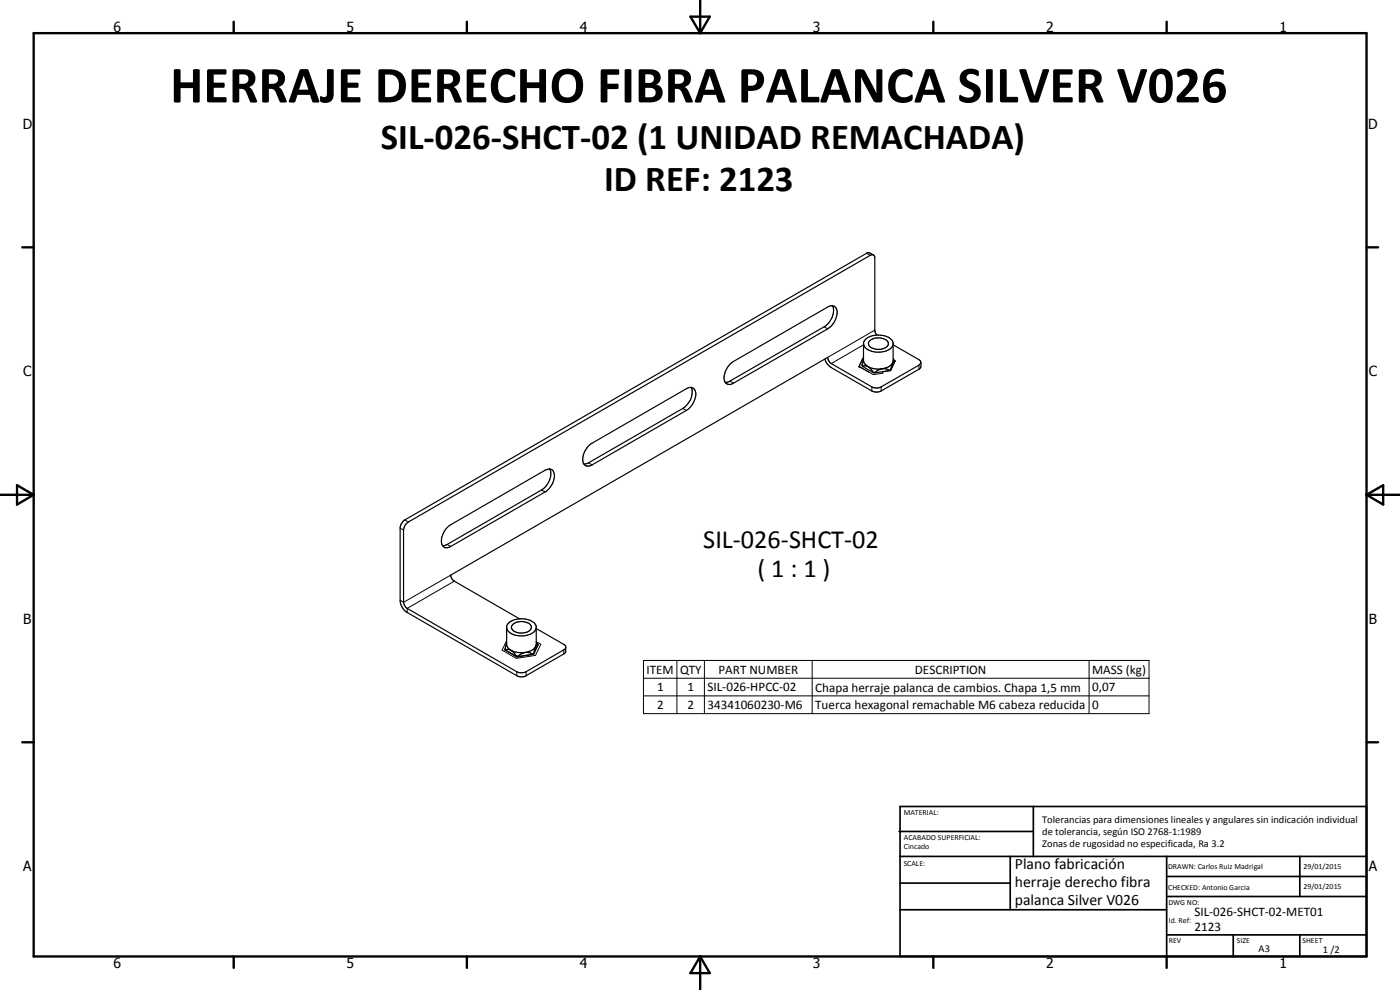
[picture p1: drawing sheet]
<svg xmlns="http://www.w3.org/2000/svg" width="420mm" height="297mm" viewBox="0 0 420 297" stroke-linecap="round" stroke-linejoin="round" font-family="sans-serif">
<g fill="none" stroke="#000" stroke-width=".35">
<path d="M262.2 76.5l-1.3-.7-.6 .1-139.1 80.3-.6 .7-.5 1.3v22.2a4.8 4.8 0 0 0 2.1 3.4l33.8 19.3h1l.9-.4 11.5-6.6 .4-.5-.1-1.7-.5-.6-8.3-4.7M249.8 91.7a5.3 5.3 0 0 1-2.5 6.3l-28.5 16.5-1.1 .2M207.4 116.2a5.3 5.3 0 0 1-2.5 6.4l-28.6 16.4-1.1 .2M219.1 109.3l1-.8 28.3-16.4a1.81 1.81 0 0 1 2.2 0 1.81 1.81 0 0 1 .6 2 6.7 6.7 0 0 1-2.8 4.6l-28.3 16.3a1.78 1.78 0 0 1-2.2 0 1.78 1.78 0 0 1-.6-2.1 6.3 6.3 0 0 1 1.8-3.6zM247.6 107.7l.6 1.4 1 1 12.5 7.2a3 3 0 0 0 2.7 0l11.6-6.6 .4-.7v-1.2M258.7 109.6l.2 .3M258.7 109.6h.1M258.9 109.9a1.5 1.5 0 0 1 1.6 .1M258.9 109.9l3.2 1.9M259.2 103.2a3.2 3.2 0 0 0 2.7 2.3 5.6 5.6 0 0 0 5.9-1.6l.2-.6M259.2 107.9l-.5 1.7M260.5 110l.3 .2"/>
<path d="M260.8 110.2l1.3 1.5M261.2 102.1a4.2 4.2 0 0 1 4.4-.2 1.38 1.38 0 0 1 1 1.5 1.38 1.38 0 0 1-1.4 1.2 3.8 3.8 0 0 1-4.5-1.2v-.7zM262.1 111.8l.4 .1M262.1 111.7l.4 .1M262.1 111.7v.1M262.5 111.8v.1M263.2 100.5l-.7-1.4v-22a.83 .83 0 0 0-.5-.7 .83 .83 0 0 0-.9 .2l-138.6 80a3.2 3.2 0 0 0-1.4 2.4v21.7l.3 1 .6 .7 33.1 19.1 .9 .3h1l.9-.3 11.5-6.6 .4-.6M263.2 100.5a4 4 0 0 0-4 2.4v5.6l.2 .5 1.1 1M263.2 100.5a4.4 4.4 0 0 1 4.8 2.2l-.1 6.1M267 111.1a3.7 3.7 0 0 0-4.5 .7M267.3 111l-.3 .1M267.3 110.9v.1"/>
<path d="M267.3 110.9l-.3 .2M267.7 109.1a6.3 6.3 0 0 1-6.9 1.1M267.8 109.2l-.5 1.7M267.9 108.8l-.1 .4M267.9 108.8l-.2 .3M268 103.5l7.8 4.4a.89 .89 0 0 1 .5 .8 .89 .89 0 0 1-.5 .9l-11.4 6.5-1.5 .3-1.2-.3-12.2-7-.9-1.1-.2-.8-113.1 65.4 .2 .8 .6 .8 19.8 11.5M268 107.6l.5 .7M268.4 108.2l.2 .1-1.3 2.9-4.8 .7M268.5 108.3l-1.2 2.7M268.5 108.3l-.3 .1-.3 .4M176.7 133.7l.7-.6 28.6-16.5a1.81 1.81 0 0 1 2.2 0 1.81 1.81 0 0 1 .6 2.1 6.6 6.6 0 0 1-2.8 4.4l-28.3 16.4a1.78 1.78 0 0 1-2.2 .1 1.78 1.78 0 0 1-.6-2.1 6.2 6.2 0 0 1 1.8-3.8zM133.9 158.6l1.4-1.2 28.3-16.3a1.78 1.78 0 0 1 2.2-.1 1.78 1.78 0 0 1 .6 2.1 6.1 6.1 0 0 1-2.8 4.5l-28.3 16.4a1.71 1.71 0 0 1-2 .2 1.71 1.71 0 0 1-.9-1.9l.6-2.1z"/>
<path d="M165 140.7a5.5 5.5 0 0 1-2.5 6.3l-28.3 16.4-1.4 .3M151.6 194.7l.1 .4M151.6 194.7v.1M151.7 195.1l3.3 1.8M152 188.3a3.3 3.3 0 0 0 3.4 2.4 4.7 4.7 0 0 0 5.5-2.2M152 193l-.4 1.7M153.2 195l-.9-.2-.6 .3M153.3 195.1l1.3 .5 2.5 .2M153.3 195.1l1.7 1.7M153.9 187.4a4.1 4.1 0 0 1 5.5 .3 1.88 1.88 0 0 1-2 2.2 2.91 2.91 0 0 1-3.9-1.8zM155 196.9l.4 .1M155 196.8l.4 .1"/>
<path d="M155 196.8v.1M155.4 196.9v.1M157.4 195.8a3.2 3.2 0 0 1 2.4 .4M159.8 196.2v.1M159.8 196.3l-4.4 .7M160.2 196.1l-.4 .2M160.2 196v.1M160.2 196l-.4 .2M160.8 193.9l.1-5.8a3.3 3.3 0 0 0-3.3-2.4 5.1 5.1 0 0 0-5.5 2l-.1 5.9 .5 .8 .8 .7M160.8 193.9a5.1 5.1 0 0 1-3.9 2.1l-1.5 .9M160.8 193.9l-.6 2.1M160.9 192.7l.5 .8"/>
<path d="M161.3 193.3l.2 .1-1.3 2.9-5.1 .8-3.6-2.2 .1-.2M161.4 193.5l-1.2 2.6M161.4 193.5l-.6 .4"/>
</g>
<g fill="none" stroke="#000" stroke-width=".3">
<path d="M260.1 76l1 .6M247.3 98l1.1 .7M262.5 99.1l-14.1 8.1M219.1 114.3l1 .7M257.8 110l4.3 2.4 2.9-.4-.2-.5M257.8 110l3 1.6M258.9 107.7l-1.1 2.3M259.2 103.5l-9.7 5.6M259.2 107.1l-1.4 2.9M261.7 116.1v1.2M264.4 116.1v1.2M268.4 108.2l.2 .1"/>
<path d="M275.8 109.6v1.2M176.6 138.9l1.1 .6M204.9 122.6l1.1 .5M120.1 158.5l1 .5M121.5 156l1 .6M162.5 147l1.1 .6M134.2 163.4l1.1 .6M135.3 172.6l-14.2 8.1-1-.6M136.3 174.4l-14.1 8.1v1.3M152 192.2l-1.3 2.9 4.2 2.4 5.8-.9 1.6-3.3-1.4-.8M169.2 195v1.2M193.1 198.2h151.7v15.9h-151.7z"/>
<path d="M203.1 198.2v15.9M211.4 198.2v15.9M243.7 198.2v15.9M326.8 198.2v15.9M155.1 201.5v1.2M157.9 201.5v1.2M193.1 203.5h151.7M193.1 208.8h151.7"/>
</g>
<circle cx="257.8" cy="110" r=".18" fill="#000"/>
<g fill="none" stroke="#000" stroke-width=".71">
<path d="M10.1 9.9h400v277.1h-400zM70.1 6.5v3.4M140.1 6.5v3.4M207.2 5h5.8l-2.9 4.9zM210.1 0v9.9M280.1 6.5v3.4M350.1 6.5v3.4M6.7 74.2h3.4M410.1 74.2h3.5M.1 148.5h10M5.1 145.6l5 2.9-5 2.9zM410.1 148.5h10"/>
<path d="M410.1 148.5l5-2.9v5.8zM6.7 222.7h3.4M410.1 222.7h3.5M70.1 287v3.4M140.1 287v3.4M210.1 287v10M210.1 287l2.9 5h-5.8zM280.1 287v3.4M350.1 287v3.4"/>
</g>
<g fill="none" stroke="#000" stroke-width=".51">
<path d="M269.8 249.5h40.3M270.1 242h140v45h-140zM270.1 257h140M303.2 257v16M310.1 242v15M350.1 257v30M390.1 257v12M270.1 265h33.1M270.1 273h80M350.1 269h60M350.1 263h60M350.1 280.5h60"/>
<path d="M370.1 280.5v6.5M390.1 280.5v6.5"/>
</g>
<text font-size="15.8" x="51.1" y="30.7">HERRAJE DERECHO FIBRA PALANCA SILVER V026</text>
<g font-size="11">
<text x="114.3" y="44.8">SIL-026-SHCT-02 (1 UNIDAD REMACHADA)</text>
<text x="181.3" y="57.4">ID REF: 2123</text>
</g>
<g font-size="7.9">
<text x="211.1" y="164.3">SIL-026-SHCT-02</text>
<text x="227.3" y="173.3">( 1 : 1 )</text>
</g>
<g font-size="4.7">
<text x="304.6" y="260.8">Plano fabricación</text>
<text x="304.6" y="266.2">herraje derecho fibra</text>
<text x="304.6" y="271.6">palanca Silver V026</text>
</g>
<g font-size="4.2">
<text x="34" y="9.6">6</text>
<text x="104" y="9.6">5</text>
<text x="174" y="9.6">4</text>
<text x="244" y="9.6">3</text>
<text x="314" y="9.6">2</text>
<text x="384" y="9.6">1</text>
<text x="6.8" y="38.7">D</text>
<text x="410.6" y="38.7">D</text>
<text x="7" y="112.9">C</text>
<text x="410.8" y="112.9">C</text>
<text x="7" y="187.1">B</text>
<text x="410.8" y="187.1">B</text>
<text x="7" y="261.4">A</text>
<text x="410.8" y="261.4">A</text>
<text x="34" y="290.4">6</text>
<text x="104" y="290.4">5</text>
<text x="174" y="290.4">4</text>
<text x="244" y="290.4">3</text>
<text x="314" y="290.4">2</text>
<text x="384" y="290.4">1</text>
</g>
<g font-size="3.9">
<text x="194" y="202.1">ITEM</text>
<text x="204.1" y="202.1">QTY</text>
<text x="215.6" y="202.1">PART NUMBER</text>
<text x="274.6" y="202.1">DESCRIPTION</text>
<text x="327.7" y="202.2">MASS (kg)</text>
<text x="197.2" y="207.4">1</text>
<text x="206.3" y="207.4">1</text>
<text x="212.3" y="207.4">SIL-026-HPCC-02</text>
<text x="244.7" y="207.5">Chapa herraje palanca de cambios. Chapa 1,5 mm</text>
<text x="327.7" y="207.4">0,07</text>
<text x="197.2" y="212.7">2</text>
<text x="206.3" y="212.7">2</text>
<text x="212.3" y="212.7">34341060230-M6</text>
<text x="244.7" y="212.8">Tuerca hexagonal remachable M6 cabeza reducida</text>
<text x="327.7" y="212.7">0</text>
<text x="358.5" y="275">SIL-026-SHCT-02-MET01</text>
<text x="358.5" y="279.4">2123</text>
</g>
<g font-size="3.1">
<text x="312.7" y="246.8">Tolerancias para dimensiones lineales y angulares sin indicación individual</text>
<text x="312.7" y="250.4">de tolerancia, según ISO 2768-1:1989</text>
<text x="312.7" y="254">Zonas de rugosidad no especificada, Ra 3.2</text>
<text x="377.7" y="285.6">A3</text>
<text x="397" y="285.9">1 /2</text>
</g>
<g font-size="2.4">
<text x="271.2" y="244.4">MATERIAL:</text>
<text x="271.3" y="252">ACABADO SUPERFICIAL:</text>
<text x="271.3" y="254.6">Cincado</text>
<text x="271.2" y="259.7">SCALE:</text>
<text x="350.6" y="260.8">DRAWN: Carlos Ruiz Madrigal</text>
<text x="391.2" y="260.6">29/01/2015</text>
<text x="350.6" y="267">CHECKED: Antonio Garcia</text>
<text x="391.2" y="266.7">29/01/2015</text>
<text x="350.6" y="271.4">DWG NO:</text>
<text x="350.8" y="276.9">Id. Ref:</text>
<text x="350.8" y="282.8">REV</text>
<text x="371.2" y="282.9">SIZE</text>
<text x="390.9" y="282.9">SHEET</text>
</g>
</svg>
